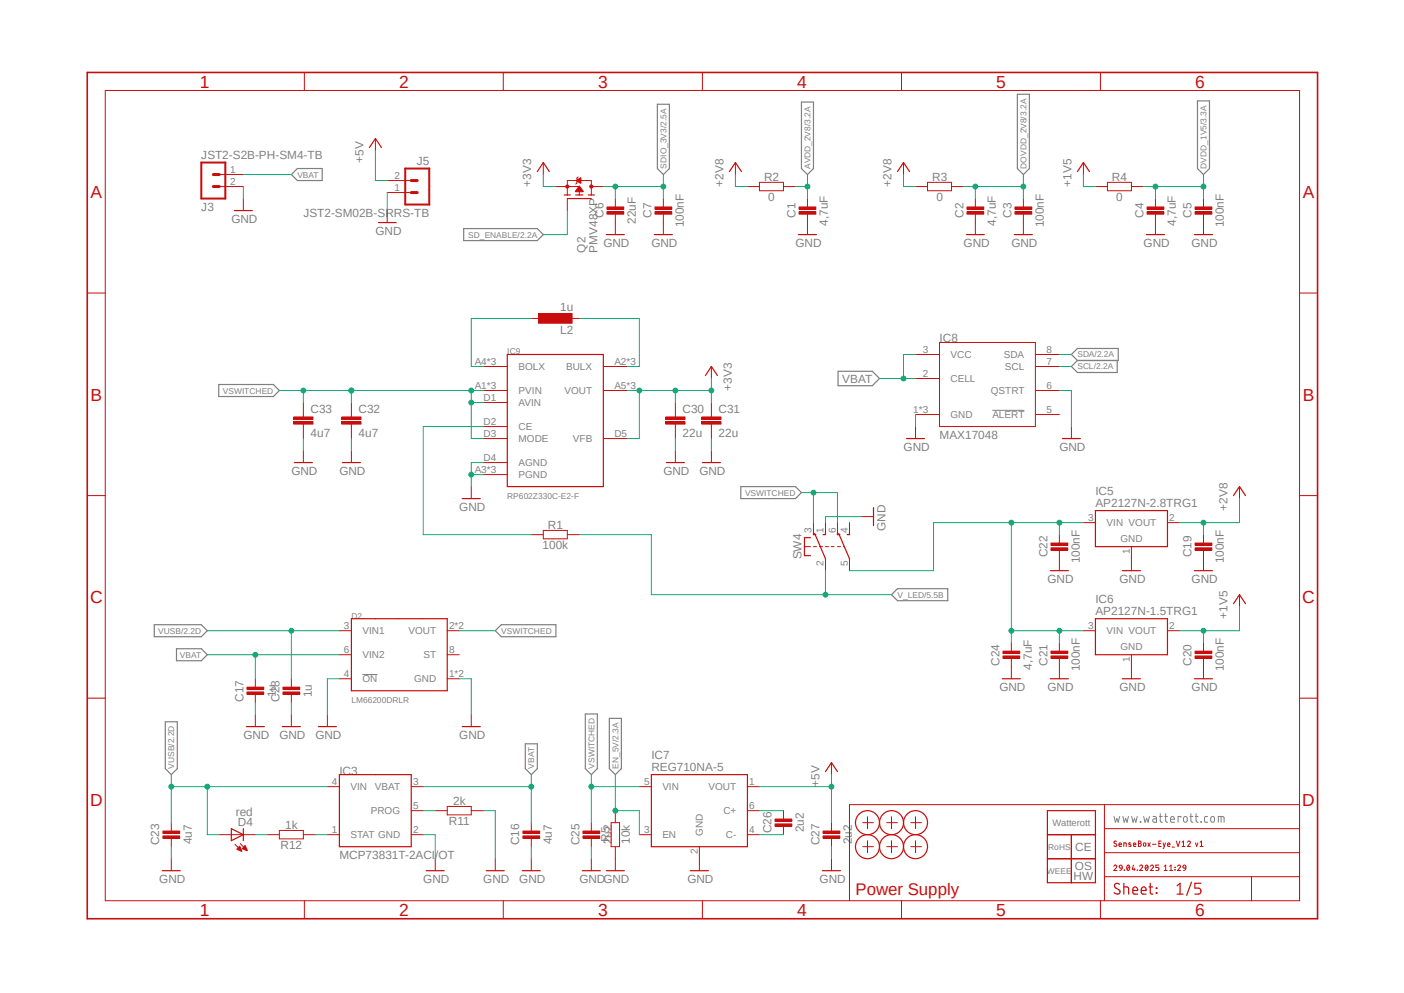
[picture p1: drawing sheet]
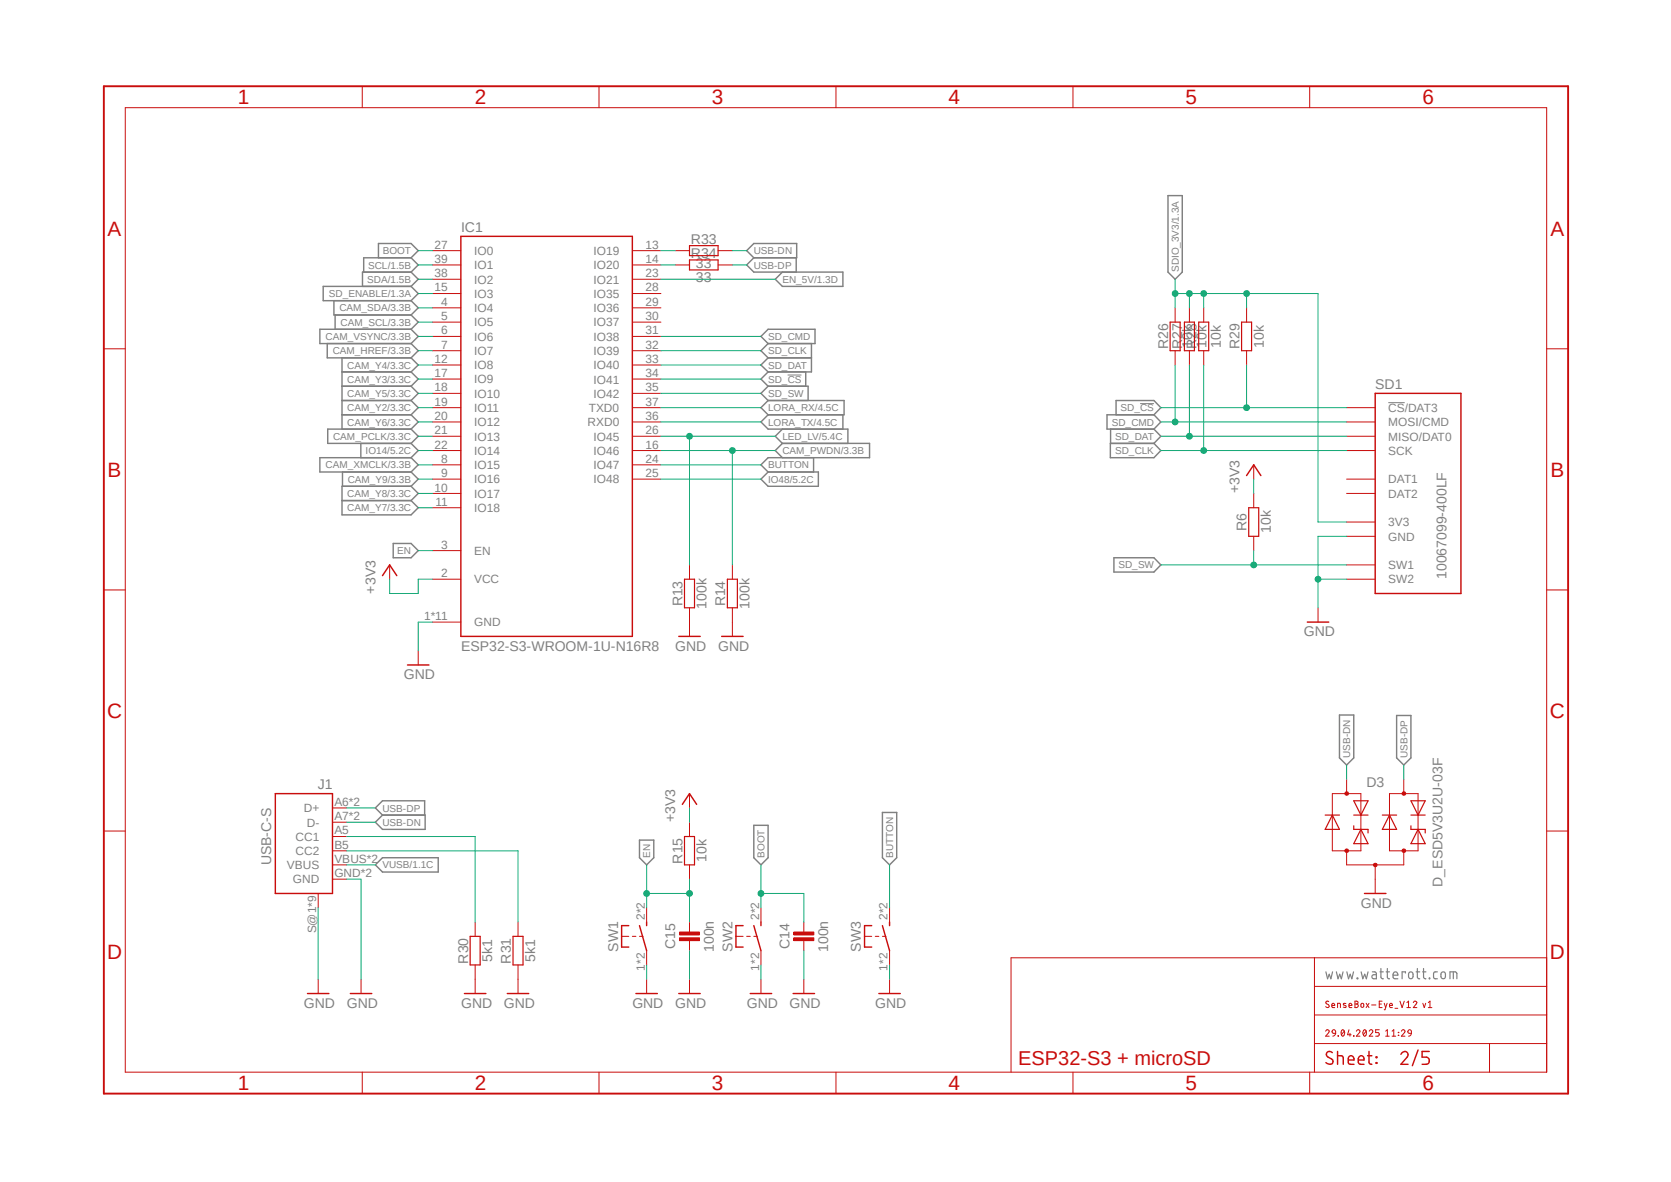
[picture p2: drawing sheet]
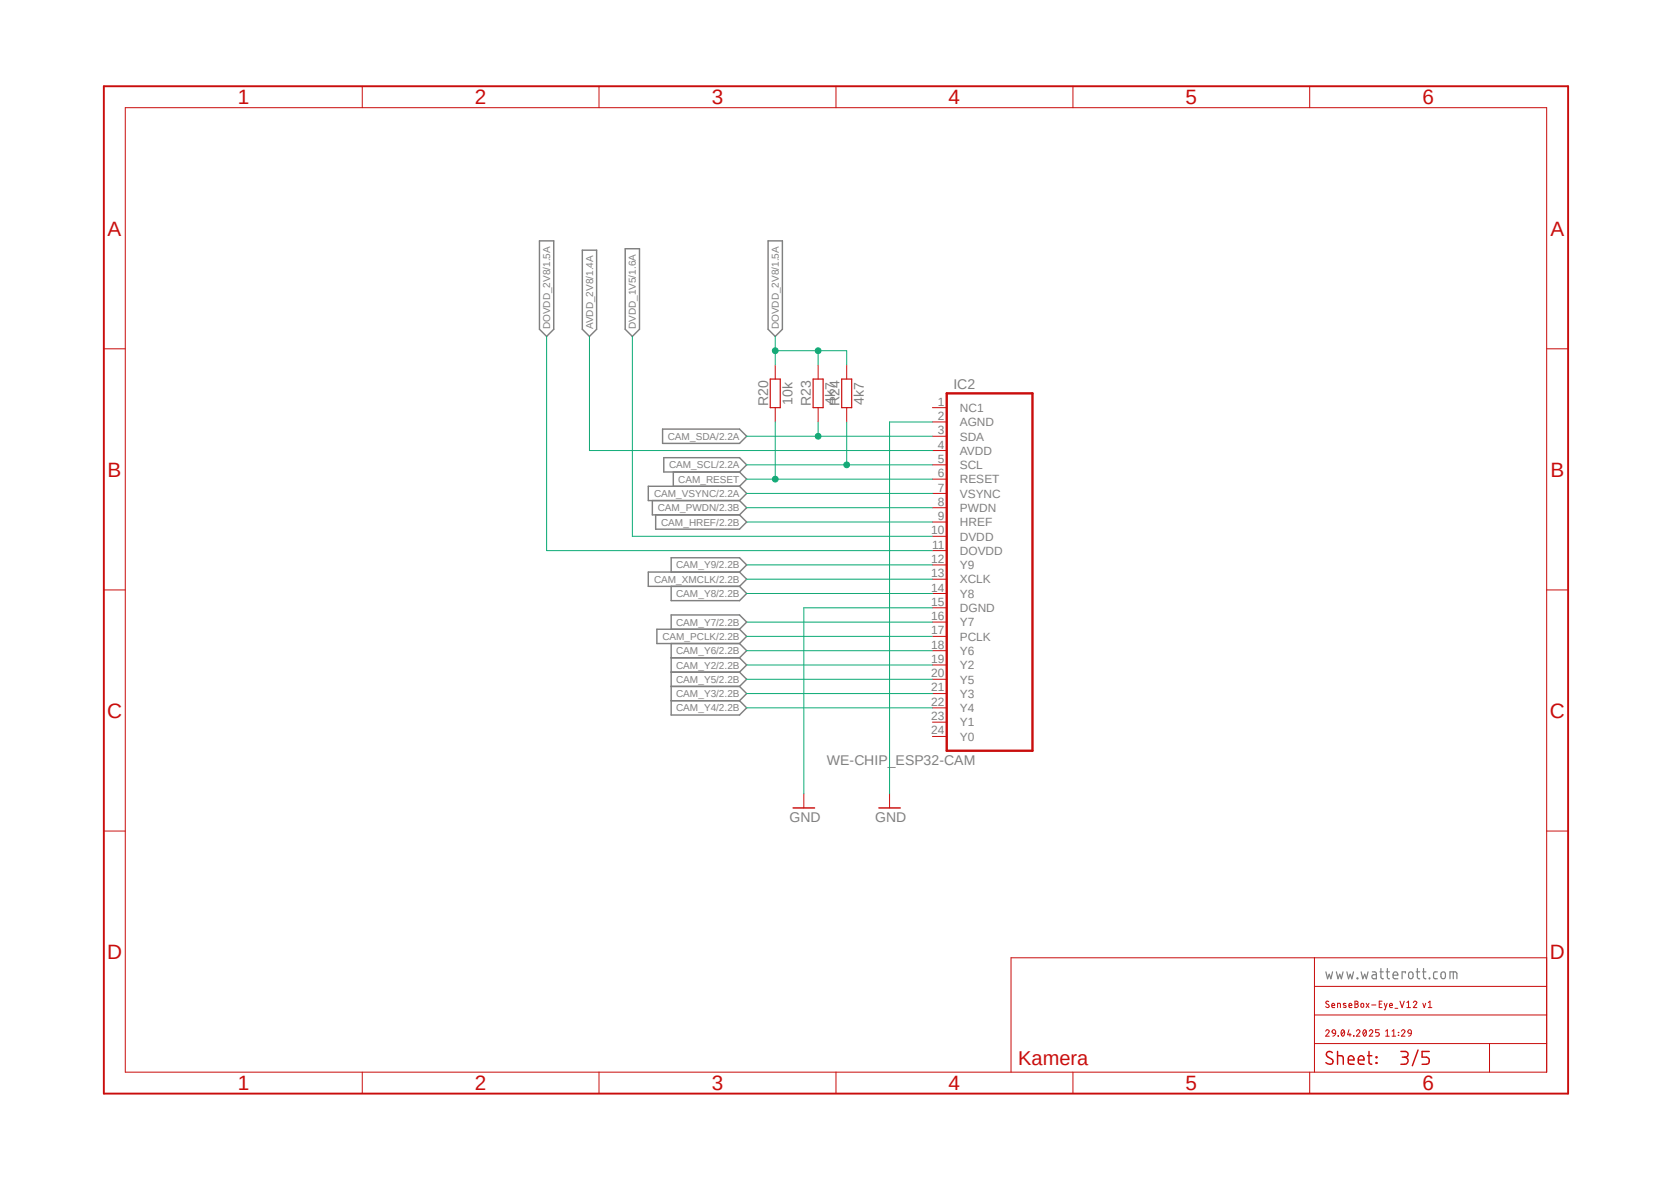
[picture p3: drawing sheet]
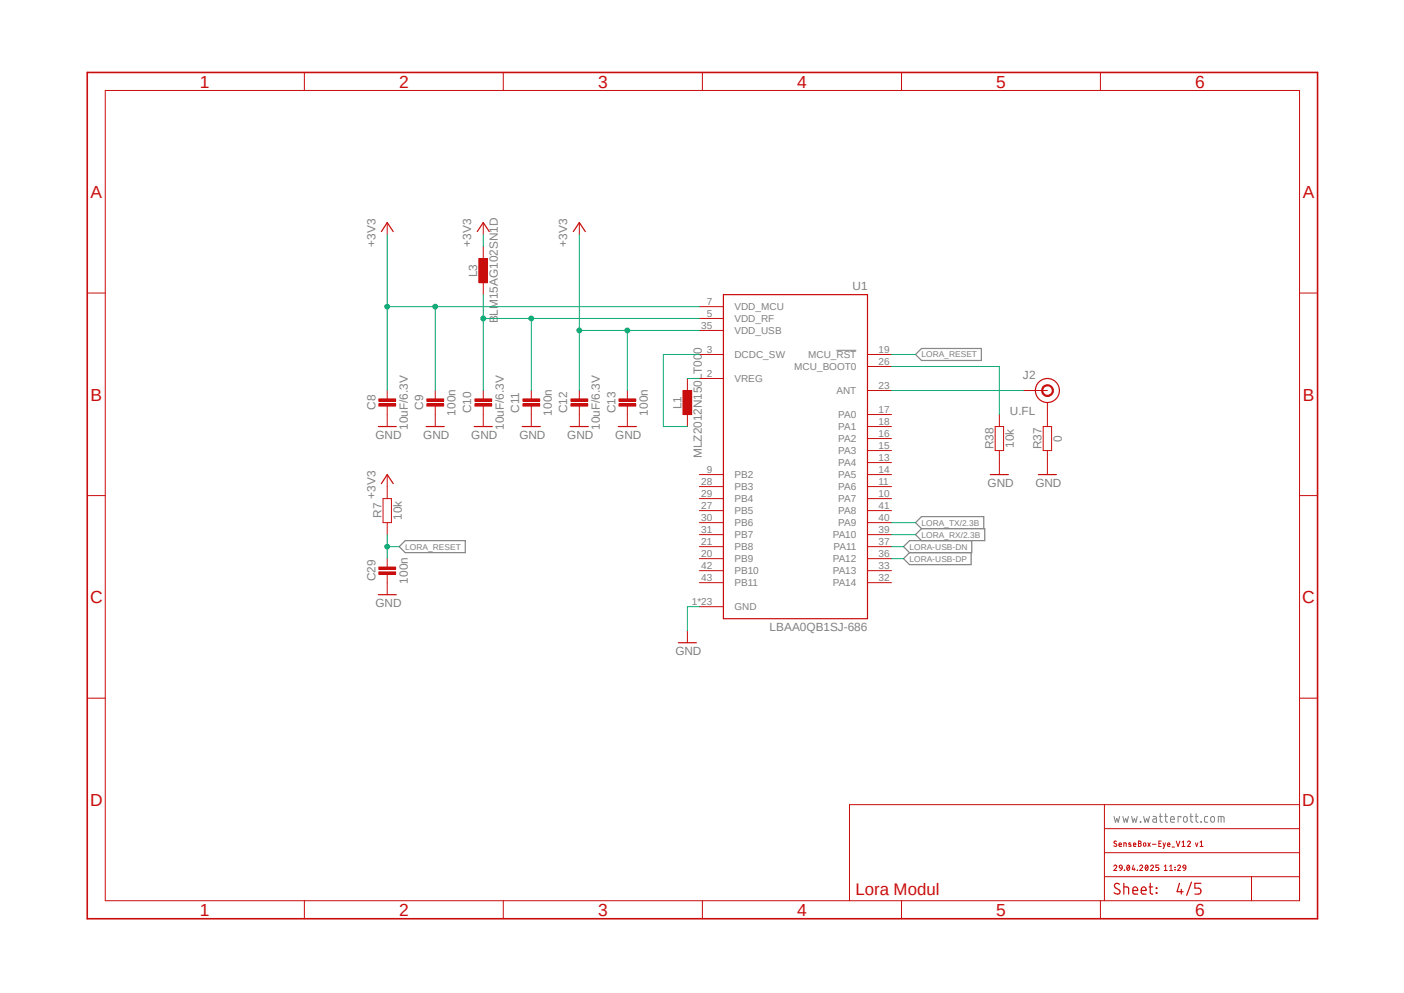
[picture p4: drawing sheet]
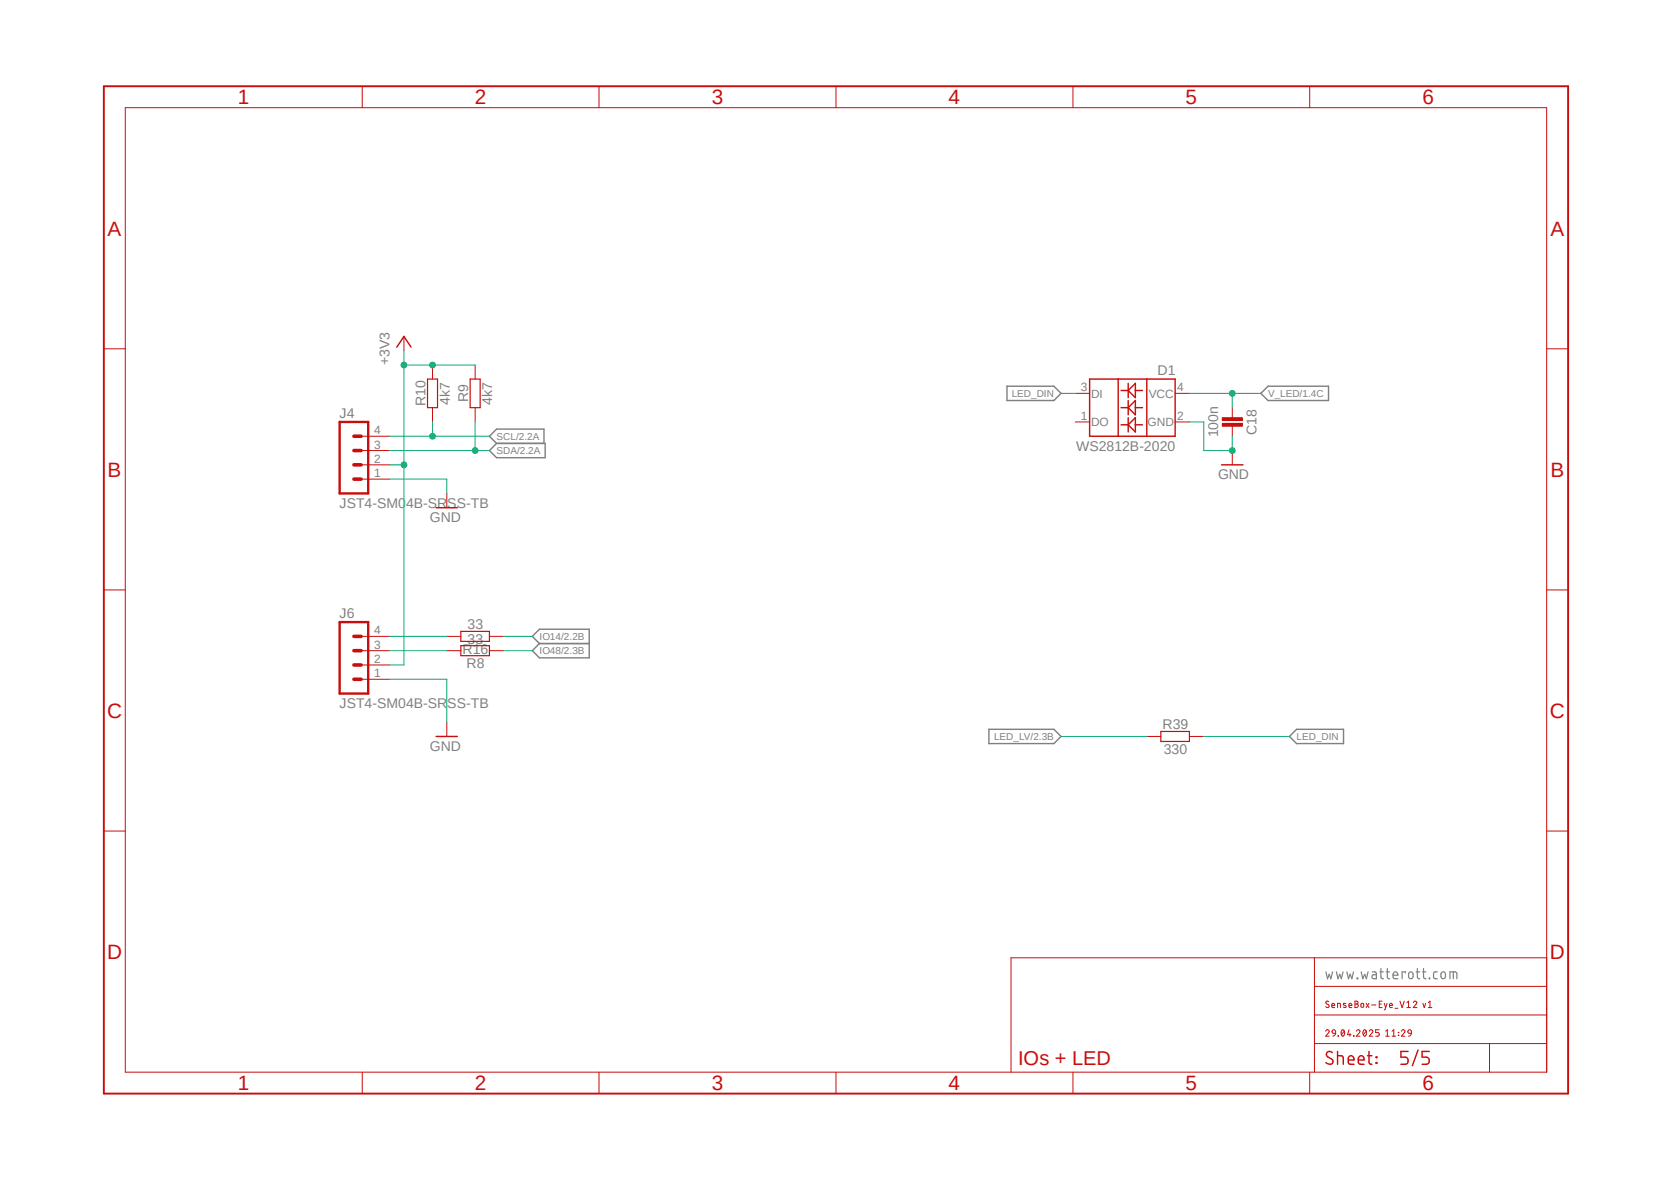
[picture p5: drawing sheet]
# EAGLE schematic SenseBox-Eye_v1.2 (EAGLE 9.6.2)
Assembly variants: komplett, ohne fuel-gauge

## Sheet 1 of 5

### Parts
C1  4,7uF  CAPACITOR-0402  [C0402]
C2  4,7uF  CAPACITOR-0402  [C0402]
C3  100nF  CAPACITOR-0402  [C0402]
C4  4,7uF  CAPACITOR-0402  [C0402]
C5  100nF  CAPACITOR-0402  [C0402]
C6  22uF  CAPACITOR-0402  [C0402]
C7  100nF  CAPACITOR-0402  [C0402]
C16  4u7  CAPACITOR-0402  [C0402]
C17  1u  CAPACITOR-0402  [C0402]
C19  100nF  CAPACITOR-0402  [C0402]
C20  100nF  CAPACITOR-0402  [C0402]
C21  100nF  CAPACITOR-0402  [C0402]
C22  100nF  CAPACITOR-0402  [C0402]
C23  4u7  CAPACITOR-0402  [C0402]
C24  4,7uF  CAPACITOR-0402  [C0402]
C25  2u2  CAPACITOR-0402  [C0402]
C26  2u2  CAPACITOR-0402  [C0402]
C27  2u2  CAPACITOR-0402  [C0402]
C28  1u  CAPACITOR-0402  [C0402]
C30  22u  C_22U_0805N  [0805N]
C31  22u  C_22U_0805N  [0805N]
C32  4u7  C_4U7_0603N  [0603N]
C33  4u7  C_4U7_0603N  [0603N]
D2  LM66200DRLR  LM66200  [SOT-5X3]
D4  red  LED_RED_0603N  [0603N]
IC3  MCP73831T-2ACI/OT  MCP73831_MCP73831T-2ACI/OT_SOT23-5  [SOT23-5]
IC5  AP2127N-2.8TRG1  VREG-TS9011-3V3  [SOT23]
IC6  AP2127N-1.5TRG1  VREG-TS9011-3V3  [SOT23]
IC7  REG710NA-5  [SOT23-6]
IC8  MAX17048  MAX1704X  [UDFN8_2020]  (not fitted in variant ohne fuel-gauge)
IC9  RP602Z330C-E2-F  RP602_RP602Z330C-E2-F_WLCSP-20-P1  [WLCSP-20-P1]
J3  JST2-S2B-PH-SM4-TB  [JST_S2B-PH-SM4-TB]
J5  JST2-SM02B-SRRS-TB  [JST_SM02B-SRSS-TB]
L2  1u  L_WE-LQS-1U_5040  [5040]
LOGO2  LOGO_CE-2  [CE_2MM]
LOGO3  LOGO_OSHW-2  [OSHW_2MM]
LOGO4  LOGO_ROHS-2  [ROHS_2MM]
LOGO5  LOGO_WEEE-4  [WEEE_4MM]
LOGO6  LOGO_SPARK-2  [SPARK_2MM]
Q2  PMV48XP  MOSFET-P_PMV48XP_SOT23'  [SOT23]
R1  100k  RESISTOR-0402  [C0402]
R2  0  RESISTOR-0402  [C0402]
R3  0  RESISTOR-0402  [C0402]
R4  0  RESISTOR-0402  [C0402]
R5  10k  RESISTOR-0402  [C0402]
R11  2k  RESISTOR-0402  [C0402]
R12  1k  RESISTOR-0402  [C0402]
SW4  SW-2UM-CUS22B  [CUS22B]
X1  PASSER-04  [PASSER_04MM]
X2  PASSER-04  [PASSER_04MM]
X3  PASSER-04  [PASSER_04MM]
X4  PASSER-04  [PASSER_04MM]
X5  PASSER-04  [PASSER_04MM]
X6  PASSER-04  [PASSER_04MM]

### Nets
+1V5: C20.2 IC6.2(VOUT) R4.1
+2V8: C19.2 IC5.2(VOUT) R2.1 R3.1
+3V3: C30.1 C31.1 IC9.A5(VOUT) IC9.B5(VOUT) IC9.C5(VOUT) IC9.D5(VFB) Q2.2(S) ; also sheet 2,4,5
+5V: C27.2 IC7.1(VOUT) J5.2
AVDD_2V8: C1.2 R2.2 ; also sheet 3
BOLX: IC9.A4(BOLX) IC9.B4(BOLX) IC9.C4(BOLX) L2.1
BULX: IC9.A2(BULX) IC9.B2(BULX) IC9.C2(BULX) L2.2
DOVDD_2V8: C2.2 C3.2 R3.2 ; also sheet 3
DVDD_1V5: C4.2 C5.2 R4.2 ; also sheet 3
EN_5V: IC7.3(EN) R5.2 ; also sheet 2
ENABLE_3V3: IC9.D2(CE) R1.1
GND: C1.1 C2.1 C3.1 C4.1 C5.1 C6.1 C7.1 C16.1 C17.1 C19.1 C20.1 C21.1 C22.1 C23.1 C24.1 C25.1 C27.1 C28.1 C30.2 C31.2 C32.2 C33.2 D2.1(GND) D2.4(!ON) D2.5(GND) IC3.2(GND) IC5.1(GND) IC6.1(GND) IC7.2(GND) IC8.1(GND) IC8.4(GND) IC8.6(QSTRT) IC8.TP(GND) IC9.A3(PGND) IC9.B3(PGND) IC9.C3(PGND) IC9.D4(AGND) J3.2 J5.1 R5.1 R11.1 SW4.1(NO1) ; also sheet 2,3,4,5
N$5: C26.2 IC7.6(C+)
N$6: C26.1 IC7.4(C-)
N$8: D4.C R12.2
N$9: IC3.1(STAT) R12.1
N$10: IC3.5(PROG) R11.2
SCL: IC8.7(SCL) ; also sheet 2,5
SD_ENABLE: Q2.1(G) ; also sheet 2
SDA: IC8.8(SDA) ; also sheet 2,5
SDIO_3V3: C6.2 C7.2 Q2.3(D) ; also sheet 2
V_LED: R1.2 SW4.2(C1) ; also sheet 5
VBAT: C16.2 C17.2 D2.6(VIN2) IC3.3(VBAT) IC8.2(CELL) IC8.3(VCC) J3.1
VIN: C21.2 C22.2 C24.2 IC5.3(VIN) IC6.3(VIN) SW4.5(C2)
VSWITCHED: C25.2 C32.1 C33.1 D2.2(VOUT) D2.7(VOUT) IC7.5(VIN) IC9.A1(PVIN) IC9.B1(PVIN) IC9.C1(PVIN) IC9.D1(AVIN) IC9.D3(MODE) SW4.3(NC1) SW4.6(NC2)
VUSB: C23.2 C28.2 D2.3(VIN1) D4.A IC3.4(VIN) ; also sheet 2
Unconnected: D2.8(ST) IC8.5(!ALERT) SW4.4(NO2)

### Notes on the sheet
- Power Supply

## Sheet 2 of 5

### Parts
C14  100n  CAPACITOR-0402  [C0402]
C15  100n  CAPACITOR-0402  [C0402]
D3  D_ESD5V3U2U-03F  [SOT723]
IC1  ESP32-S3-WROOM-1U-N16R8  ESP32_S3-WROOM-1  [ESP32-S3-WROOM-1U]
J1  USB-C-S  [USB-C-S]
R6  10k  RESISTOR-0402  [C0402]  (not fitted in variant ohne fuel-gauge)
R13  100k  RESISTOR-0402  [C0402]
R14  100k  RESISTOR-0402  [C0402]
R15  10k  RESISTOR-0402  [C0402]
R26  10k  RESISTOR-0402  [C0402]
R27  10k  RESISTOR-0402  [C0402]
R28  10k  RESISTOR-0402  [C0402]
R29  10k  RESISTOR-0402  [C0402]
R30  5k1  RESISTOR-0402  [C0402]
R31  5k1  RESISTOR-0402  [C0402]
R33  33  RESISTOR-0402  [C0402]
R34  33  RESISTOR-0402  [C0402]
SD1  10067099-400LF  SD-CARD-MSD47  [SD_47309XXXX]
SW1  SW-TACTILE-TL3305  [TL3305]
SW2  SW-TACTILE-TL3305  [TL3305]
SW3  SW-TACTILE-TL3305  [TL3305]

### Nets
+3V3: IC1.2(VCC) R6.2 R15.2 ; also sheet 1,4,5
BOOT: C14.2 IC1.27(IO0) SW2.2(S1) SW2.3(S1)
BUTTON: IC1.24(IO47) SW3.2(S1) SW3.3(S1)
CAM_HREF: IC1.7(IO7) ; also sheet 3
CAM_PCLK: IC1.21(IO13) ; also sheet 3
CAM_PWDN: IC1.16(IO46) R14.2 ; also sheet 3
CAM_SCL: IC1.5(IO5) ; also sheet 3
CAM_SDA: IC1.4(IO4) ; also sheet 3
CAM_VSYNC: IC1.6(IO6) ; also sheet 3
CAM_XMCLK: IC1.8(IO15) ; also sheet 3
CAM_Y2: IC1.19(IO11) ; also sheet 3
CAM_Y3: IC1.17(IO9) ; also sheet 3
CAM_Y4: IC1.12(IO8) ; also sheet 3
CAM_Y5: IC1.18(IO10) ; also sheet 3
CAM_Y6: IC1.20(IO12) ; also sheet 3
CAM_Y7: IC1.11(IO18) ; also sheet 3
CAM_Y8: IC1.10(IO17) ; also sheet 3
CAM_Y9: IC1.9(IO16) ; also sheet 3
CC1: J1.A5(CC1) R30.2
CC2: J1.B5(CC2) R31.2
EN: C15.2 IC1.3(EN) R15.1 SW1.2(S1) SW1.3(S1)
EN_5V: IC1.23(IO21) ; also sheet 1
GND: C14.1 C15.1 D3.3(A) IC1.1(GND) IC1.40(GND) IC1.P$1(GND) IC1.P$2(GND) IC1.P$3(GND) IC1.P$4(GND) IC1.P$5(GND) IC1.P$6(GND) IC1.P$7(GND) IC1.P$8(GND) IC1.P$9(GND) J1.GND J1.GND2(GND) J1.S@1(SHIELD) J1.S@2(SHIELD) J1.S@3(SHIELD) J1.S@4(SHIELD) J1.S@5(SHIELD) J1.S@6(SHIELD) J1.S@7(SHIELD) J1.S@8(SHIELD) J1.S@9(SHIELD) R13.1 R14.1 R30.1 R31.1 SD1.GND SD1.GND@1(GND) SD1.GND@2(GND) SD1.SW2 SW1.1 SW1.4(P1) SW2.1 SW2.4(P1) SW3.1 SW3.4(P1) ; also sheet 1,3,4,5
IO14: IC1.22(IO14) ; also sheet 5
IO19: IC1.13(IO19) R33.1
IO20: IC1.14(IO20) R34.1
IO48: IC1.25(IO48) ; also sheet 5
LED_LV: IC1.26(IO45) R13.2 ; also sheet 5
LORA_RX: IC1.37(TXD0) ; also sheet 4
LORA_TX: IC1.36(RXD0) ; also sheet 4
SCL: IC1.39(IO1) ; also sheet 1,5
SD_!CS: IC1.34(IO41) R29.1 SD1.CS(!CS!/DAT3)
SD_CLK: IC1.32(IO39) R28.1 SD1.SCK
SD_CMD: IC1.31(IO38) R26.1 SD1.MOSI(MOSI/CMD)
SD_DAT: IC1.33(IO40) R27.1 SD1.MISO(MISO/DAT0)
SD_ENABLE: IC1.15(IO3) ; also sheet 1
SD_SW: IC1.35(IO42) R6.1 SD1.SW1
SDA: IC1.38(IO2) ; also sheet 1,5
SDIO_3V3: R26.2 R27.2 R28.2 R29.2 SD1.VCC(3V3) ; also sheet 1
USB-DN: D3.1(C1) J1.A7(D-) J1.B7(D-) R33.2
USB-DP: D3.2(C2) J1.A6(D+) J1.B6(D+) R34.2
VUSB: J1.VBUS J1.VBUS2(VBUS) ; also sheet 1
Unconnected: IC1.28(IO35) IC1.29(IO36) IC1.30(IO37) SD1.DAT1 SD1.DAT2

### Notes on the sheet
- ESP32-S3 + microSD

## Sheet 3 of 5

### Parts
IC2  WE-CHIP_ESP32-CAM  [WE-CHIP_FPC24-0.5-CAM]
R20  10k  RESISTOR-0402  [C0402]
R23  4k7  RESISTOR-0402  [C0402]
R24  4k7  RESISTOR-0402  [C0402]

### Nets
AVDD_2V8: IC2.4(AVDD) ; also sheet 1
CAM_HREF: IC2.9(HREF) ; also sheet 2
CAM_PCLK: IC2.17(PCLK) ; also sheet 2
CAM_PWDN: IC2.8(PWDN) ; also sheet 2
CAM_RESET: IC2.6(RESET) R20.1
CAM_SCL: IC2.5(SCL) R24.1 ; also sheet 2
CAM_SDA: IC2.3(SDA) R23.1 ; also sheet 2
CAM_VSYNC: IC2.7(VSYNC) ; also sheet 2
CAM_XMCLK: IC2.13(XCLK) ; also sheet 2
CAM_Y2: IC2.19(Y2) ; also sheet 2
CAM_Y3: IC2.21(Y3) ; also sheet 2
CAM_Y4: IC2.22(Y4) ; also sheet 2
CAM_Y5: IC2.20(Y5) ; also sheet 2
CAM_Y6: IC2.18(Y6) ; also sheet 2
CAM_Y7: IC2.16(Y7) ; also sheet 2
CAM_Y8: IC2.14(Y8) ; also sheet 2
CAM_Y9: IC2.12(Y9) ; also sheet 2
DOVDD_2V8: IC2.11(DOVDD) R20.2 R23.2 R24.2 ; also sheet 1
DVDD_1V5: IC2.10(DVDD) ; also sheet 1
GND: IC2.2(AGND) IC2.15(DGND) ; also sheet 1,2,4,5
Unconnected: IC2.1(NC1) IC2.23(Y1) IC2.24(Y0)

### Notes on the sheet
- Kamera

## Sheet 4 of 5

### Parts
C8  10uF/6.3V  CAPACITOR-0402  [C0402]
C9  100n  CAPACITOR-0402  [C0402]
C10  10uF/6.3V  CAPACITOR-0402  [C0402]
C11  100n  CAPACITOR-0402  [C0402]
C12  10uF/6.3V  CAPACITOR-0402  [C0402]
C13  100n  CAPACITOR-0402  [C0402]
C29  100n  CAPACITOR-0402  [C0402]
J2  U.FL  [U.FL]
L1  MLZ2012N150LT000  INDUCTOR-0805  [C0805]
L3  BLM15AG102SN1D  INDUCTOR-0402  [C0402]
R7  10k  RESISTOR-0402  [C0402]
R37  0  RESISTOR-0402  [C0402]
R38  10k  RESISTOR-0402  [C0402]
U1  LBAA0QB1SJ-686  LBAA0QB1SJ-296  [MODULE_LBAA0QB1SJ-296]

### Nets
+3V3: C8.2 C9.2 C12.2 C13.2 L3.2 R7.2 U1.7(VDD_MCU) U1.35(VDD_USB) ; also sheet 1,2,5
ANT: J2.FEED(SIGNAL) U1.23(ANT)
GND: C8.1 C9.1 C10.1 C11.1 C12.1 C13.1 C29.1 R37.1 R38.1 U1.1(GND) U1.4(GND) U1.6(GND) U1.8(GND) U1.12(GND) U1.22(GND) U1.24(GND) U1.25(GND) U1.34(GND) U1.38(GND) U1.44(GND) U1.45(GND) U1.46(GND) U1.47(GND) U1.48(GND) U1.49(GND) U1.50(GND) U1.51(GND) U1.52(GND) U1.53(GND) U1.54(GND) U1.55(GND) U1.56(GND) ; also sheet 1,2,3,5
LORA-USB-DN: U1.37(PA11)
LORA-USB-DP: U1.36(PA12)
LORA_RESET: C29.2 R7.1 U1.19(MCU_!RST)
LORA_RX: U1.39(PA10) ; also sheet 2
LORA_TX: U1.40(PA9) ; also sheet 2
MCU-BOOT0: R38.2 U1.26(MCU_BOOT0)
N$1: L1.2 U1.3(DCDC_SW)
N$2: L1.1 U1.2(VREG)
N$3: J2.1(GND) J2.2(GND) R37.2
VDD_RF: C10.2 C11.2 L3.1 U1.5(VDD_RF)
Unconnected: U1.9(PB2) U1.10(PA7) U1.11(PA6) U1.13(PA4) U1.14(PA5) U1.15(PA3) U1.16(PA2) U1.17(PA0) U1.18(PA1) U1.20(PB9) U1.21(PB8) U1.27(PB5) U1.28(PB3) U1.29(PB4) U1.30(PB6) U1.31(PB7) U1.32(PA14) U1.33(PA13) U1.41(PA8) U1.42(PB10) U1.43(PB11)

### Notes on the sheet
- Lora Modul

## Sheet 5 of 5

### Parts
C18  100n  CAPACITOR-0402  [C0402]
D1  WS2812B-2020  [WS2812_2020]
J4  JST4-SM04B-SRSS-TB  [JST_SM04B-SRSS-TB]
J6  JST4-SM04B-SRSS-TB  [JST_SM04B-SRSS-TB]
R8  33  RESISTOR-0402  [C0402]
R9  4k7  RESISTOR-0402  [C0402]
R10  4k7  RESISTOR-0402  [C0402]
R16  33  RESISTOR-0402  [C0402]
R39  330  RESISTOR-0402  [C0402]

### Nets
+3V3: J4.2 J6.2 R9.1 R10.1 ; also sheet 1,2,4
GND: C18.1 D1.2(GND) J4.1 J6.1 ; also sheet 1,2,3,4
IO14: R16.2 ; also sheet 2
IO48: R8.2 ; also sheet 2
LED_DIN: D1.3(DI) R39.2
LED_LV: R39.1 ; also sheet 2
N$4: J6.4 R16.1
N$13: J6.3 R8.1
SCL: J4.4 R10.2 ; also sheet 1,2
SDA: J4.3 R9.2 ; also sheet 1,2
V_LED: C18.2 D1.4(VCC) ; also sheet 1
Unconnected: D1.1(DO)

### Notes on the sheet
- IOs + LED
